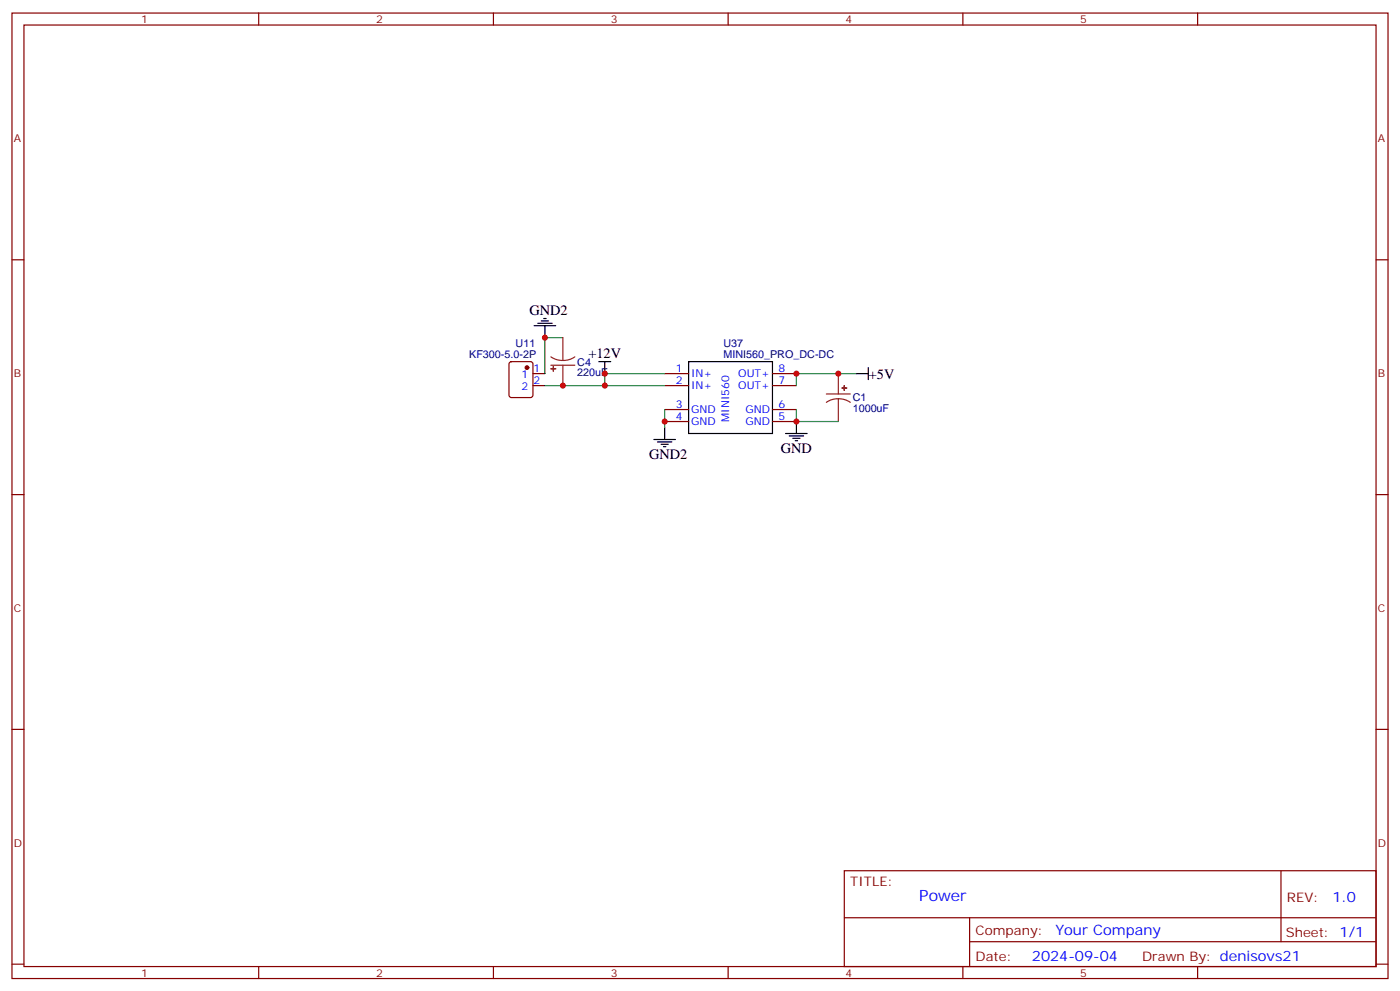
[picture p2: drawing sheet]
<svg xmlns="http://www.w3.org/2000/svg" width="412mm" height="292mm" viewBox="0 0 412 292" stroke-linecap="round" stroke-linejoin="round" font-family="sans-serif">
<g fill="none" stroke="#870000" stroke-width=".35">
<path d="M3.5 3.8h405.4v284.4h-405.4zM7.1 7.4h398.2v277.3h-398.2zM76.2 3.8v3.6M145.3 3.8v3.6M214.5 3.8v3.6M283.6 3.8v3.6M352.8 3.8v3.6M3.5 76.5h3.6M405.3 76.5h3.6M150.2 106.7l.4-.2h5.7l.6 .4 .1 9.5-.5 .6-5.9 .1-.6-.5-.1-9.4zM157 110h3.5M157 113.6h3.5"/>
<path d="M195.8 110h7M195.8 113.6h7M227.5 110h7.1M227.5 113.6h7.1M195.8 120.6h7M195.8 124.1h7M227.5 120.6h7.1M227.5 124.1h7.1M3.5 145.7h3.6M405.3 145.7h3.6M3.5 214.8h3.6M405.3 214.8h3.6"/>
<path d="M248.7 256.4h156.6v28.3h-156.6zM377.3 256.5v20.8M248.7 270.3h156.5M285.6 277.3h119.6M285.6 270.3v14.1M3.5 284h3.6M76.2 284.7v3.5M145.3 284.7v3.5M214.5 284.7v3.5M283.6 284.7v3.5M352.8 284.7v3.5M405.3 284h3.6"/>
</g>
<g fill="none" stroke="#000" stroke-width=".35">
<path d="M157.3 95.9h6.4M158.4 95.2h4.2M159.5 94.5h2.1M160.2 93.8h.7M160.5 95.9v3.5M176.4 106.5h3.5M178.2 106.5v3.5M202.8 106.5h24.7v21.2h-24.7zM252.2 110h3.6M255.8 108.3v3.5M192.6 129.4h6.4M193.7 130.1h4.2"/>
<path d="M194.7 130.8h2.1M195.4 131.6h.7M195.8 125.9v3.5M231.4 127.7h6.4M232.5 128.4h4.2M233.5 129.1h2.2M234.2 129.8h.7M234.6 124.1v3.6"/>
</g>
<circle cx="155.2" cy="108.3" r=".53" fill="#870000" stroke="#870000" stroke-width=".35"/>
<path d="M165.8 99.4h-5.3v10.6M160.5 113.6h35.3M195.8 110h-17.6v3.6M252.2 110h-17.6v3.6M195.8 120.6v5.3M234.6 120.6v3.5h12.3" fill="none" stroke="#008700" stroke-width=".35"/>
<g fill="#8c2424" stroke="#8c2424" stroke-width=".35">
<path d="M248.7 113.6v1.4z"/>
<path d="M248 114.3h1.4z"/>
<path d="M163 107.9v1.4z"/>
<path d="M162.3 108.6h1.4z"/>
</g>
<path d="M165.8 99.4v6.8M162.3 105.1l1.7 .8 1.8 .3M162.3 107.6h7M165.8 107.6v6M169.3 105.1l-1.6 .8-1.9 .3M243.4 116h7.1M246.9 117.4l1.9 .3 1.7 .8M246.9 117.4l-1.8 .3-1.7 .8M246.9 110v6M246.9 117.4v6.7" fill="none" stroke="#8c2424" stroke-width=".35"/>
<g fill="#c00">
<circle cx="195.8" cy="124.1" r=".88"/>
<circle cx="234.6" cy="124.1" r=".88"/>
<circle cx="234.6" cy="110" r=".88"/>
<circle cx="178.2" cy="113.6" r=".88"/>
<circle cx="178.2" cy="110" r=".88"/>
<circle cx="246.9" cy="110" r=".88"/>
<circle cx="160.5" cy="99.4" r=".88"/>
<circle cx="165.8" cy="113.6" r=".88"/>
</g>
<text font-size="4.6" fill="#00f" x="270.8" y="265.5">Power</text>
<g font-size="4.2">
<text x="155.9" y="92.7">GND2</text>
<text x="173.3" y="105.4">+12V</text>
<text x="255.9" y="111.5">+5V</text>
<text x="191.2" y="135.1">GND2</text>
<text x="230" y="133.3">GND</text>
</g>
<g font-size="4.2" fill="#00f">
<text x="392.5" y="265.7">1.0</text>
<text x="310.9" y="275.3">Your Company</text>
<text x="304" y="283.1">2024-09-04</text>
</g>
<g font-size="3.9" fill="#800">
<text x="250.5" y="261">TITLE:</text>
<text x="379.1" y="265.7">REV:</text>
<text x="287.4" y="275.2">Company:</text>
<text x="378.7" y="275.8">Sheet: 1/1</text>
<text x="287.4" y="282.9">Date:</text>
<text x="336.4" y="283">Drawn By: denisovs21</text>
</g>
<g font-size="3.2" fill="#800">
<text x="41.6" y="6.8">1</text>
<text x="110.8" y="6.8">2</text>
<text x="179.9" y="6.8">3</text>
<text x="249.1" y="6.8">4</text>
<text x="318.2" y="6.8">5</text>
<text x="4.1" y="41.9">A</text>
<text x="405.9" y="41.9">A</text>
<text x="4.1" y="111.1">B</text>
<text x="405.9" y="111.1">B</text>
<text x="4.1" y="180.2">C</text>
<text x="405.9" y="180.2">C</text>
<text x="4.1" y="249.4">D</text>
<text x="405.9" y="249.4">D</text>
<text x="41.6" y="287.7">1</text>
<text x="110.8" y="287.7">2</text>
<text x="179.9" y="287.7">3</text>
<text x="249.1" y="287.7">4</text>
<text x="318.2" y="287.7">5</text>
</g>
<g font-size="3.2" fill="#000080">
<text x="138.2" y="105.3">KF300-5.0-2P</text>
<text x="151.9" y="102.1">U11</text>
<text x="170" y="107.7">C4</text>
<text x="213.1" y="105.3">MINI560_PRO_DC-DC</text>
<text x="213.1" y="102.2">U37</text>
<text x="170" y="110.8">220uF</text>
<text x="251.2" y="118.2">C1</text>
<text x="251.2" y="121.4">1000uF</text>
</g>
<g font-size="3.2" fill="#00f">
<text x="153.7" y="111.4">1</text>
<text x="157.2" y="109.7">1</text>
<text x="157.2" y="113.2">2</text>
<text x="199.1" y="109.7">1</text>
<text x="199.1" y="113.2">2</text>
<text x="203.6" y="111.1">IN+</text>
<text x="217.5" y="111.1">OUT+</text>
<text x="229.3" y="113.2">7</text>
<text x="229.3" y="109.7">8</text>
<text x="153.7" y="115">2</text>
<text x="203.6" y="114.6">IN+</text>
<text x="217.5" y="114.6">OUT+</text>
<text x="199.1" y="120.3">3</text>
<text x="199.1" y="123.8">4</text>
<text x="203.6" y="121.7">GND</text>
<text x="203.6" y="125.2">GND</text>
<text x="214.7" y="124.2" transform="rotate(-90 214.7 124.2)">MINI560</text>
<text x="219.6" y="125.2">GND</text>
<text x="219.6" y="121.7">GND</text>
<text x="229.3" y="123.8">5</text>
<text x="229.3" y="120.3">6</text>
</g>
</svg>
